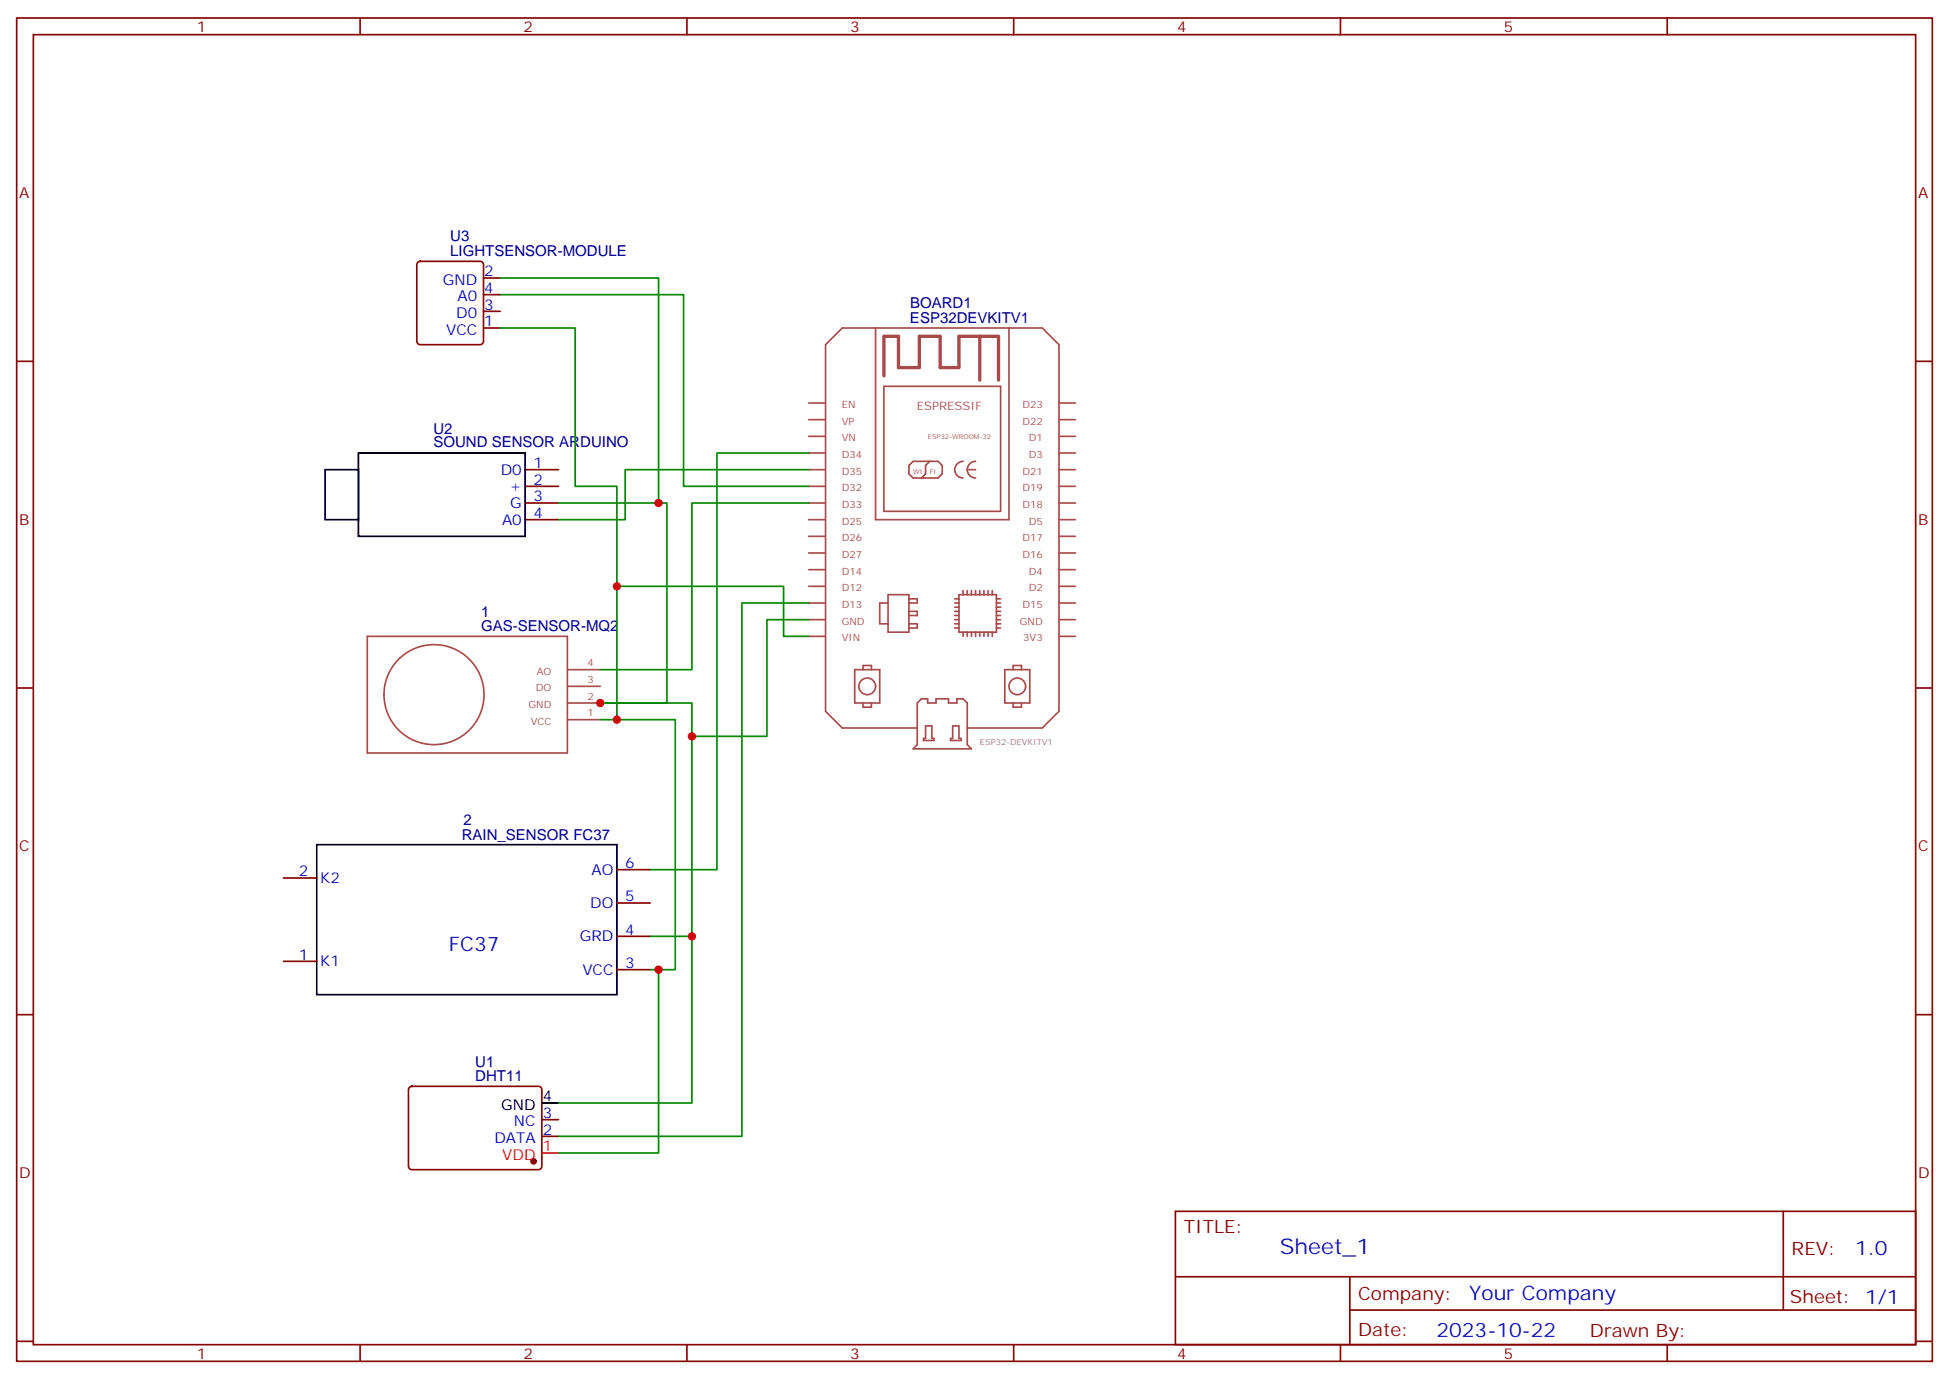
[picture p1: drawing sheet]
<svg xmlns="http://www.w3.org/2000/svg" width="412mm" height="292mm" viewBox="0 0 412 292" stroke-linecap="round" stroke-linejoin="round" font-family="sans-serif">
<g fill="none" stroke="#870000" stroke-width=".35">
<path d="M3.5 3.8h405.4v284.3h-405.4zM7.1 7.3h398.2v277.3h-398.2zM76.2 3.8v3.5M145.3 3.8v3.5M214.5 3.8v3.5M283.6 3.8v3.5M352.8 3.8v3.5M88.4 55.5l.5-.2h12.7a.71 .71 0 0 1 .7 .7v16.2a.76 .76 0 0 1-.7 .8h-12.7a.76 .76 0 0 1-.7-.8v-16.2zM102.3 58.8h3.5M3.5 76.5h3.6M102.3 62.4h3.5M102.3 65.9h3.5"/>
<path d="M102.3 69.4h3.5M405.3 76.5h3.6M111.1 99.4h7.1M111.1 102.9h7.1M111.1 106.5h7.1M111.1 110h7.1M3.5 145.6h3.6M405.3 145.6h3.6M60 185.8h7M130.5 198.2h7.1M130.5 191.1h7.1M130.5 184.1h7.1"/>
<path d="M3.5 214.8h3.6M60 203.5h7M130.5 205.2h7.1M405.3 214.8h3.6M86.7 230.1l.4-.2h26.8a.71 .71 0 0 1 .8 .7v16.3a.76 .76 0 0 1-.8 .7h-26.8a.76 .76 0 0 1-.7-.7v-16.3zM114.7 237h3.5M114.7 240.5h3.5M248.7 256.4h156.6v28.2h-156.6zM377.3 256.4v20.9M248.7 270.2h156.5M285.6 277.3h119.6M285.6 270.2v14.2"/>
<path d="M3.5 283.9h3.6M76.2 284.6v3.5M145.3 284.6v3.5M214.5 284.6v3.5M283.6 284.6v3.5M352.8 284.6v3.5M405.3 283.9h3.6"/>
</g>
<circle cx="112.9" cy="245.8" r=".53" fill="#870000" stroke="#870000" stroke-width=".35"/>
<path d="M114.7 244.1h3.5" fill="none" stroke="#f00" stroke-width=".35"/>
<path d="M68.8 99.4h7v10.6h-7zM75.8 95.9h35.3v17.6h-35.3zM67 178.8h63.5v31.7h-63.5zM114.7 233.5h3.5" fill="none" stroke="#000" stroke-width=".35"/>
<g fill="none" stroke="#a64a4a" stroke-width=".35">
<path d="M185.3 69.4v40.6h28.2v-40.6M171.1 99.4h3.5M171.1 95.9h3.5M171.1 92.4h3.5M171.1 88.8h3.5M171.1 85.3h3.5M187 81.8h24.7v26.4h-24.7zM193.2 97.6h5.3l.9 .9v1.8l-.9 .9h-5.3l-.9-.9v-1.8zM196.7 97.6l-.9 .9v1.8l-.8 .9M203.8 97.6a1.76 1.76 0 0 0-1.8 1.8 1.76 1.76 0 0 0 1.8 1.8M204.7 99.4a1.77 1.77 0 0 0 1.7 1.8M204.7 99.4h1.7"/>
<path d="M206.4 97.6a1.76 1.76 0 0 0-1.7 1.8M224.1 99.4h3.4M224.1 95.9h3.4M224.1 92.4h3.4M224.1 88.8h3.4M224.1 85.3h3.4M171.1 117.1h3.5M171.1 113.5h3.5M171.1 110h3.5M171.1 106.5h3.5M171.1 102.9h3.5M224.1 117.1h3.4"/>
<path d="M224.1 113.5h3.4M224.1 110h3.4M224.1 106.5h3.4M224.1 102.9h3.4M77.7 134.7h42.4v24.7h-42.4zM171.1 134.7h3.5M171.1 131.2h3.5M171.1 127.6h3.5M171.1 124.1h3.5M171.1 120.6h3.5M187.9 127.6h-1.8v4.4h1.8M187.9 125.9h4.4v7.9h-4.4z"/>
<path d="M192.3 126.8h1.8v.8h-1.8M192.3 132h1.8v.9h-1.8M192.3 129.4h1.8v.9h-1.8M202 131.2h.9M202 127.6h.9M202 132h.9M202 132.9h.9M202 130.3h.9M202 129.4h.9M202 126.8h.9M202 128.5h.9M202.9 125.9h7.9v7.9h-7.9z"/>
<path d="M203.8 125v.9M203.8 133.8v.9M204.7 125v.9M204.7 133.8v.9M205.5 125v.9M205.5 133.8v.9M206.4 125v.9M206.4 133.8v.9M207.3 125v.9M207.3 133.8v.9M208.2 125v.9M208.2 133.8v.9"/>
<path d="M209.1 125v.9M209.1 133.8v.9M210 125v.9M210 133.8v.9M210.8 131.2h.9M210.8 127.6h.9M210.8 132h.9M210.8 132.9h.9M210.8 130.3h.9M210.8 129.4h.9M210.8 126.8h.9M210.8 128.5h.9"/>
<path d="M224.1 134.7h3.4M224.1 131.2h3.4M224.1 127.6h3.4M224.1 124.1h3.4M224.1 120.6h3.4M81.2 147a10.6 10.6 0 0 1 15.5-9.4 10.6 10.6 0 0 1 1.2 18.1 10.6 10.6 0 0 1-16.6-7.3v-1.4M120.1 141.7h6.9M120.1 148.8h6.9M120.1 152.3h6.9M120.1 145.3h6.9M180.9 141.7h5.2v7.1h-5.2zM182.6 141.7v-.8h1.8v.8"/>
<path d="M182.6 148.8v.9h1.8v-.9M194.1 154.1h-15.9l-3.5-3.5v-77.6l3.5-3.6h42.3l3.6 3.6v77.6l-3.6 3.5h-15.8M194.1 148.8l.9-.9h1.3v.9h1.8v-.9h2.6v.9h1.8v-.9h1.3l.9 .9v8.8l.8 .9h-12.3l.9-.9zM195.8 153.7h1.4v2.6h.4v.4h-2.2v-.4h.4zM201.6 153.7h1.3v2.6h.4v.4h-2.2v-.4h.5zM212.6 141.7h5.3v7.1h-5.3zM214.4 141.7v-.8h1.7v.8M214.4 148.8v.9h1.7v-.9"/>
<circle cx="183.5" cy="145.3" r="1.76"/>
<circle cx="215.2" cy="145.3" r="1.76"/>
</g>
<path d="M187 79.6v-8.4h3.1v6.6h4.4v-6.6h4.4v6.6h4v-6.6h8.4v9.3M207.3 71.2v9.3" fill="none" stroke="#a64a4a" stroke-width=".71"/>
<g fill="none" stroke="#008700" stroke-width=".35">
<path d="M105.8 58.8h33.5v47.7h-21.1M105.8 62.4h38.8v40.5h26.5M105.8 69.4h15.9v33.5h8.8v49.4h-3.5M171.1 99.4h-38.8v10.6h-14.1M171.1 95.9h-19.4v88.2h-14.1M139.3 106.5h1.8v42.3h-14.1h19.4v49.4h-8.8M171.1 106.5h-24.7v35.2h-19.4M130.5 124.1h35.3v10.6h5.3M171.1 127.6h-14.1v112.9h-38.8M171.1 131.2h-8.8v24.7h-15.9M130.5 152.3h12.4v52.9h-5.3M146.4 198.2v35.3h-28.2"/>
<path d="M139.3 205.2v38.9h-21.1"/>
</g>
<g fill="#c00">
<circle cx="130.5" cy="152.3" r=".88"/>
<circle cx="130.5" cy="124.1" r=".88"/>
<circle cx="139.3" cy="106.5" r=".88"/>
<circle cx="127" cy="148.8" r=".88"/>
<circle cx="146.4" cy="198.2" r=".88"/>
<circle cx="146.4" cy="155.9" r=".88"/>
<circle cx="139.3" cy="205.2" r=".88"/>
</g>
<text font-size="4.6" fill="#00f" x="270.8" y="265.4">Sheet_1</text>
<g font-size="4.2" fill="#00f">
<text x="94.9" y="201.4">FC37</text>
<text x="392.5" y="265.7">1.0</text>
<text x="310.9" y="275.2">Your Company</text>
<text x="304" y="283">2023-10-22</text>
</g>
<g font-size="3.9" fill="#800">
<text x="250.5" y="261">TITLE:</text>
<text x="379.1" y="265.7">REV:</text>
<text x="287.4" y="275.2">Company:</text>
<text x="378.7" y="275.8">Sheet: 1/1</text>
<text x="287.4" y="282.9">Date:</text>
<text x="336.4" y="282.9">Drawn By:</text>
</g>
<g font-size="3.2" fill="#800">
<text x="41.6" y="6.8">1</text>
<text x="110.8" y="6.8">2</text>
<text x="179.9" y="6.8">3</text>
<text x="249.1" y="6.8">4</text>
<text x="318.2" y="6.8">5</text>
<text x="4.1" y="41.9">A</text>
<text x="405.9" y="41.9">A</text>
<text x="4.1" y="111.1">B</text>
<text x="405.9" y="111.1">B</text>
<text x="4.1" y="180.2">C</text>
<text x="405.9" y="180.2">C</text>
<text x="4.1" y="249.3">D</text>
<text x="405.9" y="249.3">D</text>
<text x="41.6" y="287.6">1</text>
<text x="110.8" y="287.6">2</text>
<text x="179.9" y="287.6">3</text>
<text x="249.1" y="287.6">4</text>
<text x="318.2" y="287.6">5</text>
</g>
<g font-size="3.2" fill="#000080">
<text x="95.3" y="51.1">U3</text>
<text x="95.3" y="54.3">LIGHTSENSOR-MODULE</text>
<text x="192.6" y="65.2">BOARD1</text>
<text x="192.5" y="68.4">ESP32DEVKITV1</text>
<text x="91.7" y="94.7">SOUND SENSOR ARDUINO</text>
<text x="91.7" y="91.8">U2</text>
<text x="101.8" y="130.7">1</text>
<text x="101.8" y="133.6">GAS-SENSOR-MQ2</text>
<text x="97.7" y="177.7">RAIN_SENSOR FC37</text>
<text x="98" y="174.6">2</text>
<text x="100.6" y="225.9">U1</text>
<text x="100.6" y="228.9">DHT11</text>
</g>
<g font-size="3.2" fill="#00f">
<text x="102.5" y="58.5">2</text>
<text x="93.7" y="60.3">GND</text>
<text x="96.8" y="63.8">A0</text>
<text x="102.5" y="62">4</text>
<text x="102.5" y="65.5">3</text>
<text x="94.4" y="70.8">VCC</text>
<text x="96.5" y="67.3">D0</text>
<text x="102.5" y="69.1">1</text>
<text x="106" y="100.5">D0</text>
<text x="112.9" y="99.1">1</text>
<text x="107.8" y="104">+</text>
<text x="108" y="107.5">G</text>
<text x="112.9" y="102.6">2</text>
<text x="112.9" y="106.1">3</text>
<text x="106.2" y="111.1">A0</text>
<text x="112.9" y="109.6">4</text>
<text x="63.2" y="185.5">2</text>
<text x="125.2" y="185.1">AO</text>
<text x="132.3" y="183.7">6</text>
<text x="67.7" y="186.9">K2</text>
<text x="132.3" y="190.8">5</text>
<text x="124.9" y="192.2">DO</text>
<text x="132.3" y="197.8">4</text>
<text x="63.2" y="203.1">1</text>
<text x="122.7" y="199.2">GRD</text>
<text x="67.7" y="204.5">K1</text>
<text x="123.2" y="206.3">VCC</text>
<text x="132.3" y="204.9">3</text>
<text x="108.8" y="238.4">NC</text>
<text x="114.8" y="236.6">3</text>
<text x="104.6" y="241.9">DATA</text>
<text x="114.8" y="240.2">2</text>
</g>
<g font-size="3.2">
<text x="114.8" y="233.1">4</text>
<text x="106.1" y="234.9">GND</text>
</g>
<g font-size="3.2" fill="#f00">
<text x="106.3" y="245.5">VDD</text>
<text x="114.8" y="243.7">1</text>
</g>
<text font-size="2.5" fill="#a54b4b" x="194" y="86.9">ESPRESSIF</text>
<g font-size="2.1" fill="#a54b4b">
<text x="178.1" y="86.3">EN</text>
<text x="178.1" y="89.9">VP</text>
<text x="216.3" y="89.9">D22</text>
<text x="216.3" y="86.3">D23</text>
<text x="178.1" y="93.4">VN</text>
<text x="217.7" y="93.4">D1</text>
<text x="178.1" y="96.9">D34</text>
<text x="178.1" y="100.5">D35</text>
<text x="216.3" y="100.5">D21</text>
<text x="217.7" y="96.9">D3</text>
<text x="178.1" y="104">D32</text>
<text x="178.1" y="107.5">D33</text>
<text x="216.3" y="107.5">D18</text>
<text x="216.3" y="104">D19</text>
<text x="178.1" y="111">D25</text>
<text x="217.7" y="111">D5</text>
<text x="178.1" y="114.6">D26</text>
<text x="178.1" y="118.1">D27</text>
<text x="216.3" y="118.1">D16</text>
<text x="216.3" y="114.6">D17</text>
<text x="178.1" y="121.6">D14</text>
<text x="178.1" y="125.1">D12</text>
<text x="217.7" y="125.1">D2</text>
<text x="217.7" y="121.6">D4</text>
<text x="178.1" y="128.7">D13</text>
<text x="216.3" y="128.7">D15</text>
<text x="178.1" y="132.2">GND</text>
<text x="178.1" y="135.7">VIN</text>
<text x="215.8" y="132.2">GND</text>
<text x="216.5" y="135.7">3V3</text>
<text x="113.6" y="142.8">AO</text>
<text x="124.3" y="141.1">4</text>
<text x="111.8" y="149.8">GND</text>
<text x="113.4" y="146.3">DO</text>
<text x="124.3" y="148.1">2</text>
<text x="124.3" y="144.6">3</text>
<text x="112.3" y="153.4">VCC</text>
<text x="124.3" y="151.6">1</text>
</g>
<text font-size="1.8" fill="#838383" x="207.3" y="157.6">ESP32-DEVKITV1</text>
<g font-size="1.4" fill="#a54b4b">
<text x="196.3" y="92.9">ESP32-WROOM-32</text>
<text x="193.2" y="100.3">WI</text>
<text x="196.7" y="100.3">FI</text>
</g>
</svg>
